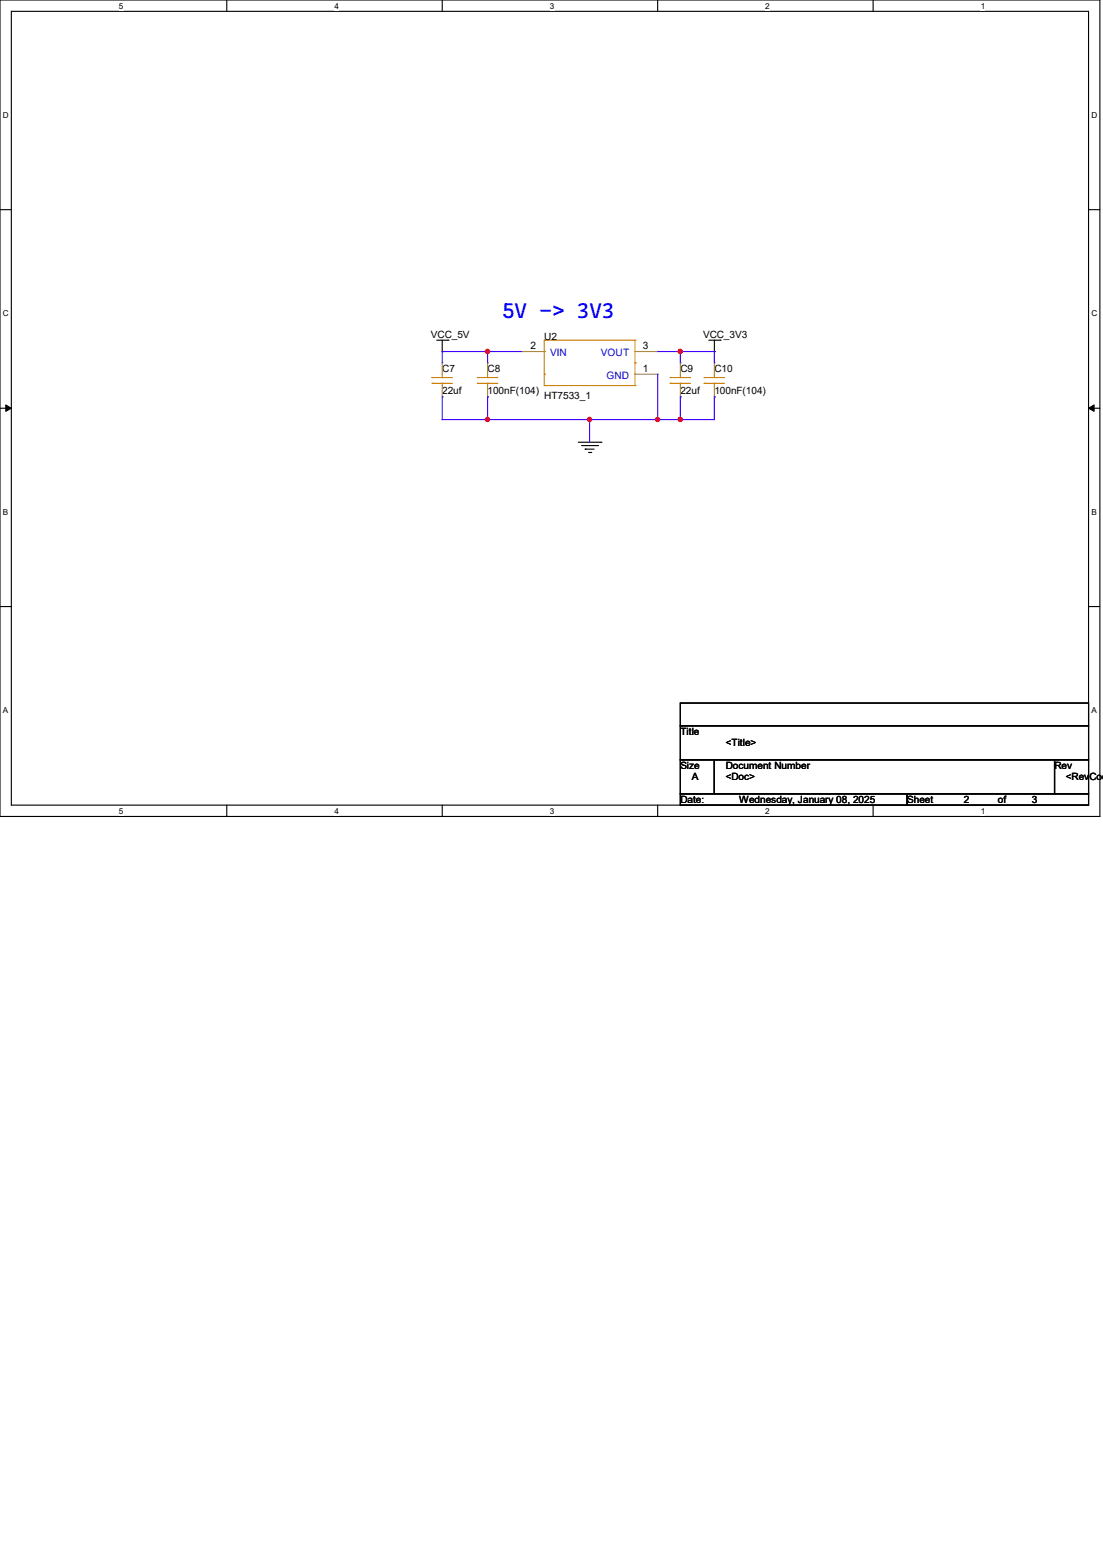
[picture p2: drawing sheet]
<svg xmlns="http://www.w3.org/2000/svg" width="210mm" height="297mm" viewBox="0 0 210 297" stroke-linecap="round" stroke-linejoin="round" font-family="sans-serif">
<path d="M0 0h209.4v155.4h-209.4zM2.2 2.2h205.1v151.1h-205.1z" fill="none" stroke="#000" stroke-width=".21"/>
<g fill="#fff">
<path d="M22.6 .3h.9v1.7h-.9z"/>
<path d="M22.6 153.5h.9v1.8h-.9z"/>
</g>
<path d="M43.2 0v2.2M43.2 153.3v2.1" fill="none" stroke="#000" stroke-width=".21"/>
<g fill="#fff">
<path d="M63.7 .3h.8v1.7h-.8z"/>
<path d="M63.7 153.5h.8v1.8h-.8z"/>
</g>
<path d="M84.2 0v2.2M84.2 153.3v2.1" fill="none" stroke="#000" stroke-width=".21"/>
<g fill="#fff">
<path d="M104.7 .3h.8v1.7h-.8z"/>
<path d="M104.7 153.5h.8v1.8h-.8z"/>
</g>
<path d="M125.2 0v2.2M125.2 153.3v2.1" fill="none" stroke="#000" stroke-width=".21"/>
<g fill="#fff">
<path d="M145.7 .3h.9v1.7h-.9z"/>
<path d="M145.7 153.5h.9v1.8h-.9z"/>
</g>
<path d="M166.2 0v2.2M166.2 153.3v2.1" fill="none" stroke="#000" stroke-width=".21"/>
<g fill="#fff">
<path d="M186.7 .3h.9v1.7h-.9z"/>
<path d="M186.7 153.5h.9v1.8h-.9z"/>
<path d="M.6 21h1.1v1.8h-1.1z"/>
<path d="M207.8 21h1.1v1.8h-1.1z"/>
<path d="M.6 58.8h1.1v1.7h-1.1z"/>
<path d="M207.8 58.8h1.1v1.7h-1.1z"/>
</g>
<path d="M0 39.9h2.2M207.3 39.9h2.1" fill="none" stroke="#000" stroke-width=".21"/>
<g fill="#fff">
<path d="M.6 96.6h1v1.7h-1z"/>
<path d="M207.8 96.6h1v1.7h-1z"/>
</g>
<path d="M0 77.7h2.2M207.3 77.7h2.1" fill="none" stroke="#000" stroke-width=".21"/>
<path d="M1.1 77.1l1.1 .6-1.1 .6zM207.3 77.7l1-.6v1.2z" fill="#000" stroke="#000" stroke-width=".19"/>
<g fill="#fff">
<path d="M.6 134.4h.9v1.7h-.9z"/>
<path d="M207.8 134.4h1v1.7h-1z"/>
</g>
<g fill="none" stroke="#000" stroke-width=".21">
<path d="M83.1 64.8h2.2M84.2 66.9h.1M84.2 64.8v2.1M85.3 64.8h.1M135 64.8h2.1M136 66.9h.1M136 64.8v2.1M137.1 64.8h.1M110.1 84.2h4.3M110.7 84.8h3.1M111.4 85.5h.1M111.4 85.5h1.7"/>
<path d="M112.1 86.1h.4M112.5 86.1h.1M113.8 84.8h.1M114.4 84.2h.1M0 115.5h2.2M207.3 115.5h2.1M129.5 133.9h77.8v4.3h-77.8zM129.5 138.2h77.8v6.5h-77.8zM129.5 144.7h6.5v6.4h-6.5zM129.5 151.1h43.2v2.2h-43.2zM136 144.7h64.8v6.4h-64.8zM172.7 151.1h34.6v2.2h-34.6z"/>
<path d="M200.8 144.7h6.5v6.4h-6.5z"/>
</g>
<g fill="none" stroke="#cc8006" stroke-width=".21">
<path d="M82.3 71.9h.1M82.3 73h.1M82.3 71.9h3.8M82.3 73h3.8M84.2 73h.1M84.2 71.9h.1M84.2 71.2v.7M84.2 73v.4M90.9 71.9h.1M90.9 73h.1M90.9 71.9h3.9M90.9 73h3.9"/>
<path d="M92.8 73h.1M92.8 71.9h.1M92.8 71.2v.7M92.8 73v.4M103.6 73.4h.1M103.6 64.8h.1M103.6 71.2h.1M103.6 66.9h.1M103.6 64.8h17.3M103.6 73.4h17.3M103.6 64.8v8.6M120.9 64.8h.1"/>
<path d="M120.9 73.4h.1M120.9 69.1h.1M120.9 64.8v8.6M127.6 71.9h.1M127.6 73h.1M127.6 71.9h3.9M127.6 73h3.9M129.5 73h.1M129.5 71.9h.1M129.5 71.2v.7M129.5 73v.4M134.1 71.9h.1"/>
<path d="M134.1 73h.1M134.1 71.9h3.9M134.1 73h3.9M136 73h.1M136 71.9h.1M136 71.2v.7M136 73v.4"/>
</g>
<g fill="none" stroke="#a84" stroke-width=".21">
<path d="M84.2 75.6h.1M84.2 69.1h.1M84.2 69.1v2.1M84.2 73.4v2.2M92.8 75.6h.1M92.8 69.1h.1M92.8 69.1v2.1M92.8 73.4v2.2M99.3 66.9h.1M99.3 66.9h4.3M120.9 71.2h4.3M120.9 66.9h4.3"/>
<path d="M125.2 71.2h.1M125.2 66.9h.1M129.5 75.6h.1M129.5 69.1h.1M129.5 69.1v2.1M129.5 73.4v2.2M136 75.6h.1M136 69.1h.1M136 69.1v2.1M136 73.4v2.2"/>
</g>
<g fill="none" stroke="#4200ff" stroke-width=".21">
<path d="M84.2 66.9h.1M84.2 75.6h.1M84.2 79.9h.1M84.2 66.9v2.2M84.2 75.6v4.3M84.2 66.9h15.1M92.8 66.9h.1M92.8 75.6h.1M92.8 66.9v2.2M92.8 75.6v4.3M112.3 79.9h.1M112.3 79.9v4.3"/>
<path d="M125.2 79.9h.1M125.2 66.9h10.8M125.2 71.2v8.7M129.5 66.9h.1M129.5 75.6h.1M129.5 79.9h.1M129.5 66.9v2.2M129.5 75.6v4.3M136 66.9h.1M136 75.6h.1M136 66.9v2.2M136 75.6v4.3h-51.8"/>
</g>
<g fill="#f00" stroke="#f00" stroke-width=".21">
<circle cx="92.8" cy="66.9" r=".4"/>
<circle cx="129.5" cy="66.9" r=".4"/>
<circle cx="129.5" cy="79.9" r=".4"/>
<circle cx="92.8" cy="79.9" r=".4"/>
<circle cx="112.2" cy="79.9" r=".4"/>
<circle cx="125.2" cy="79.9" r=".4"/>
</g>
<text font-size="4.1" fill="#00f" x="95.6" y="60.5">5V -&gt; 3V3</text>
<g font-size="1.9">
<text x="82" y="64.3">VCC_5V</text>
<text x="103.6" y="64.7">U2</text>
<text x="133.9" y="64.3">VCC_3V3</text>
<text x="84.2" y="70.8">C7</text>
<text x="92.8" y="70.8">C8</text>
<text x="101" y="66.5">2</text>
<text x="122.4" y="70.8">1</text>
<text x="122.4" y="66.5">3</text>
<text x="129.5" y="70.8">C9</text>
<text x="136" y="70.8">C10</text>
<text x="84.2" y="75.1">22uf</text>
<text x="92.8" y="75.1">100nF(104)</text>
<text x="103.6" y="75.9">HT7533_1</text>
<text x="129.5" y="75.1">22uf</text>
<text x="136" y="75.1">100nF(104)</text>
<text x="129.5" y="139.9">Title</text>
<text x="138.2" y="142">&lt;Title&gt;</text>
<text x="129.5" y="146.3">Size</text>
<text x="131.7" y="148.5">A</text>
<text x="138.2" y="146.3">Document Number</text>
<text x="138.2" y="148.5">&lt;Doc&gt;</text>
<text x="200.8" y="146.3">Rev</text>
<text x="202.9" y="148.5">&lt;RevCode</text>
<text x="129.5" y="152.8">Date:</text>
<text x="140.8" y="152.8">Wednesday, January 08, 2025</text>
<text x="172.7" y="152.8">Sheet</text>
<text x="183.5" y="152.8">2</text>
<text x="190" y="152.8">of</text>
<text x="196.5" y="152.8">3</text>
</g>
<g font-size="1.9" fill="#00c">
<text x="104.7" y="67.8">VIN</text>
<text x="114.4" y="67.8">VOUT</text>
<text x="115.5" y="72.1">GND</text>
</g>
<g font-size="1.6">
<text x="22.6" y="1.7">5</text>
<text x="63.7" y="1.7">4</text>
<text x="104.7" y="1.7">3</text>
<text x="145.7" y="1.7">2</text>
<text x="186.7" y="1.7">1</text>
<text x=".6" y="22.4">D</text>
<text x="207.8" y="22.4">D</text>
<text x=".6" y="60.2">C</text>
<text x="207.8" y="60.2">C</text>
<text x=".6" y="98">B</text>
<text x="207.8" y="98">B</text>
<text x=".6" y="135.8">A</text>
<text x="207.8" y="135.8">A</text>
<text x="22.6" y="154.9">5</text>
<text x="63.7" y="154.9">4</text>
<text x="104.7" y="154.9">3</text>
<text x="145.7" y="154.9">2</text>
<text x="186.7" y="154.9">1</text>
</g>
</svg>
